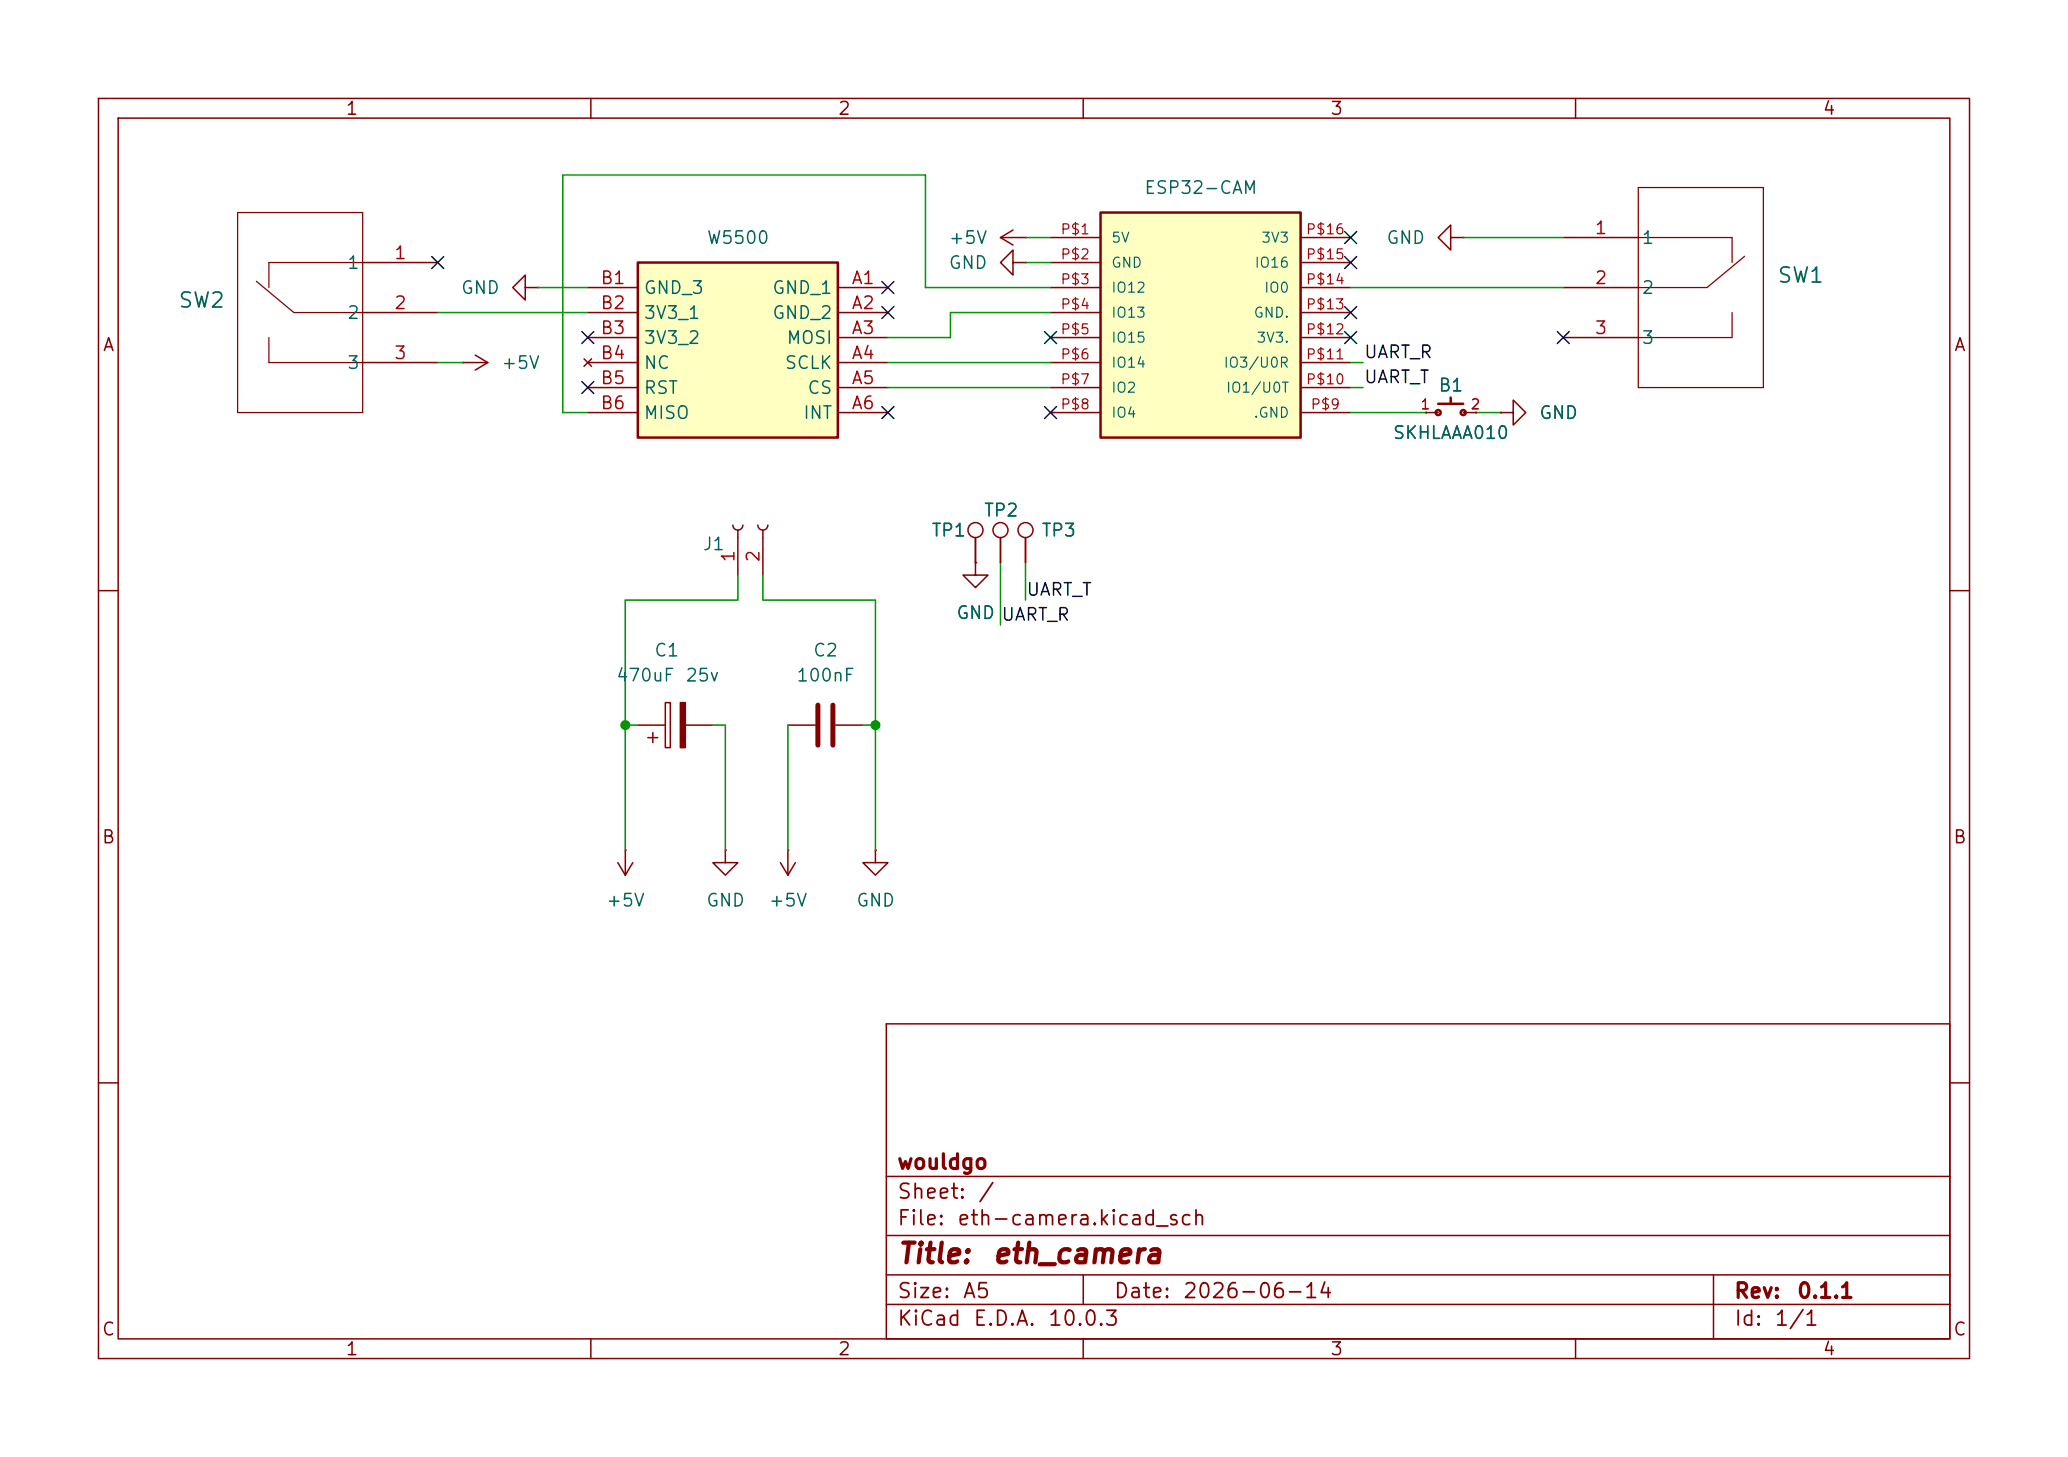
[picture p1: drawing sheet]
<svg xmlns="http://www.w3.org/2000/svg" width="210mm" height="148mm" viewBox="0 0 210 148" stroke-linecap="round" stroke-linejoin="round" font-family="sans-serif">
<g fill="none" stroke="#840000" stroke-width=".15">
<path d="M10 10h190v128h-190zM12 12h186v124h-186zM60 10v2M110 10v2M160 10v2M36.8 26.7h7.6M36.8 31.8h7.6M36.8 36.8h7.6M47 36.8h.1M47 36.8h2.5M48.3 36.1l1.2 .7M49.5 36.8l-1.2 .8"/>
<path d="M53.3 29.2v1.3l-1.2-1.3 1.2-1.3v1.3h1.3M54.6 29.2h.1M147.3 24.1v-1.2l-1.3 1.2 1.3 1.3v-1.3h1.3M148.6 24.1h.1M158.7 24.1h7.7M158.7 29.2h7.7M158.7 34.3h7.7M10 60h2M198 60h2M79.2 87.6l.8 1.3M80 86.4h.1M80 86.4v2.5"/>
<path d="M80.8 87.6l-.8 1.3M10 110h2M90 104h108v32h-108zM90 119.5h108M198 110h2M60 136v2M90 132.5h108M90 129.5h108M90 125.5h108M110 136v2M110 129.5v3M160 136v2"/>
<path d="M174 129.5v6.5"/>
</g>
<path d="M166.4 19.1h12.7v20.3h-12.7zM24.1 21.6h12.7v20.3h-12.7zM26 28.6l3.8 3.2h7M27.3 34.3v2.5h9.5M36.8 26.7h-9.5v2.5M166.4 24.1h9.5v2.6M175.9 31.8v2.5h-9.5M177.2 26l-3.8 3.2h-7" fill="none" stroke="#840000" stroke-width=".13"/>
<path d="M64.8 26.7h20.3v17.8h-20.3z" fill="#ffffc2"/>
<path d="M64.8 26.7h20.3v17.8h-20.3z" fill="none" stroke="#840000" stroke-width=".25"/>
<g fill="none" stroke="#840000" stroke-width=".15">
<path d="M59.3 36.4l.8 .8M59.7 29.2h5.1M59.7 31.8h5.1M59.7 34.3h5.1M59.7 36.8h5.1M59.7 39.4h5.1M60.1 36.4l-.8 .8M85.1 29.2h5.1M85.1 31.8h5.1M85.1 34.3h5.1M85.1 36.8h5.1M85.1 39.4h5.1"/>
<path d="M59.7 41.9h5.1M85.1 41.9h5.1M99.1 57.2v1.2h1.2l-1.2 1.3-1.3-1.3h1.3M99.1 57.2h.1M101.6 54.6v2.6M104.1 54.6v2.6M152.4 41.9h1.3v-1.3l1.2 1.3-1.2 1.3v-1.3M152.4 41.9h.1M64.8 73.7h2.8M65.8 74.9h1M66.3 74.4v1M67.6 71.4h.5v4.5h-.5z"/>
<path d="M69.6 73.7h2.8M62.7 87.6l.8 1.3M63.5 86.4h.1M63.5 86.4v2.5M64.3 87.6l-.8 1.3M88.9 86.4v1.2h1.3l-1.3 1.3-1.3-1.3h1.3M88.9 86.4h.1"/>
<circle cx="101.6" cy="53.8" r=".76"/>
<circle cx="104.1" cy="53.8" r=".76"/>
</g>
<path d="M69.1 71.4h.5v4.5h-.5z" fill="#840000" stroke="#840000" stroke-width=".15"/>
<path d="M111.8 21.6h20.3v22.9h-20.3z" fill="#ffffc2"/>
<g fill="none" stroke="#840000" stroke-width=".25">
<path d="M111.8 21.6h20.3v22.9h-20.3zM146 41h2.6M147.3 40.4v.6"/>
<circle cx="146" cy="41.9" r=".25"/>
<circle cx="148.6" cy="41.9" r=".25"/>
</g>
<g fill="none" stroke="#840000" stroke-width=".15">
<path d="M101.6 24.1h2.5M101.6 24.1l1.3 .8M102.9 26.7v-1.3l-1.3 1.3 1.3 1.2v-1.2h1.2M102.9 23.4l-1.3 .7M104.1 26.7h.1M104.1 24.1h.1M106.7 24.1h5.1M106.7 26.7h5.1M106.7 29.2h5.1M106.7 31.8h5.1M106.7 34.3h5.1M106.7 36.8h5.1"/>
<path d="M106.7 39.4h5.1M132.1 24.1h5.1M132.1 26.7h5.1M132.1 29.2h5.1M132.1 31.8h5.1M132.1 34.3h5.1M132.1 36.8h5.1M132.1 39.4h5.1M74.4 53.3a.51 .51 0 0 0 .5 .5 .51 .51 0 0 0 .5-.5M74.9 53.8v4.6M77 53.3a.51 .51 0 0 0 .5 .5 .51 .51 0 0 0 .5-.5M77.5 53.8v4.6"/>
<path d="M99.1 57.2h.1M99.1 54.6v2.6M101.6 54.6v2.6M104.1 54.6v2.6M106.7 41.9h5.1M132.1 41.9h5.1M144.8 41.9h.1M144.8 41.9h1.2M148.6 41.9h1.3M149.9 41.9h.1M152.4 41.9h.1M80 73.7h2.8"/>
<path d="M84.8 73.7h2.8M73.7 86.4v1.2h1.2l-1.2 1.3-1.3-1.3h1.3M73.7 86.4h.1"/>
<circle cx="99.1" cy="53.8" r=".76"/>
</g>
<path d="M83.1 71.6v4.1M84.6 71.6v4.1" fill="none" stroke="#840000" stroke-width=".51"/>
<g fill="none" stroke="#009600" stroke-width=".15">
<path d="M44.4 31.8h15.3M44.4 36.8h2.6M54.6 29.2h5.1M90.2 39.4h16.5M90.2 36.8h16.5M104.1 24.1h2.6M104.1 26.7h2.6M106.7 29.2h-12.7v-11.4h-36.9v24.1h2.6M106.7 31.8h-10.2v2.5h-6.3M137.2 39.4h1.2M137.2 29.2h21.5M137.2 36.8h1.2"/>
<path d="M148.6 24.1h10.1M74.9 58.4v2.6h-11.4v25.4M77.5 58.4v2.6h11.4v25.4M101.6 57.2v6.3M104.1 57.2v3.8M137.2 41.9h7.6M149.9 41.9h2.5M63.5 73.7h1.3M72.4 73.7h1.3v12.7M80 73.7v12.7M87.6 73.7h1.3"/>
</g>
<g fill="none" stroke="#000084" stroke-width=".15">
<path d="M43.8 26.1l1.3 1.2M45.1 26.1l-1.3 1.2M59.1 38.8l1.2 1.2M59.1 33.7l1.2 1.2M60.3 38.8l-1.2 1.2M60.3 33.7l-1.2 1.2M89.6 31.1l1.2 1.3M89.6 28.6l1.2 1.2M90.8 31.1l-1.2 1.3M90.8 28.6l-1.2 1.2M106.1 33.7l1.2 1.2M107.3 33.7l-1.2 1.2"/>
<path d="M136.6 33.7l1.2 1.2M136.6 23.5l1.2 1.2M136.6 31.1l1.2 1.3M136.6 26.1l1.2 1.2M137.8 33.7l-1.2 1.2M137.8 23.5l-1.2 1.2M137.8 31.1l-1.2 1.3M137.8 26.1l-1.2 1.2M158.1 33.7l1.3 1.2M159.4 33.7l-1.3 1.2M89.6 41.3l1.2 1.2M90.8 41.3l-1.2 1.2"/>
<path d="M106.1 41.3l1.2 1.2M107.3 41.3l-1.2 1.2"/>
</g>
<g fill="#009600" stroke="#009600" stroke-width=".1">
<circle cx="88.9" cy="73.7" r=".46"/>
<circle cx="63.5" cy="73.7" r=".46"/>
</g>
<g font-size="2" fill="#840000">
<text x="91" y="128.8">Title:</text>
<text x="100.7" y="128.8">eth_camera</text>
</g>
<g font-size="1.5" fill="#006464">
<text x="180.4" y="29.1">SW1</text>
<text x="18" y="31.6">SW2</text>
</g>
<g font-size="1.5" fill="#840000">
<text x="91" y="119.2">wouldgo</text>
<text x="91" y="124.9">File:</text>
<text x="91" y="122.2">Sheet:</text>
<text x="97.1" y="124.9">eth-camera.kicad_sch</text>
<text x="99.2" y="122.2">/</text>
<text x="91" y="135.1">KiCad</text>
<text x="91" y="132.3">Size:</text>
<text x="97.7" y="132.3">A5</text>
<text x="98.7" y="135.1">E.D.A.</text>
<text x="106.3" y="135.1">10.0.3</text>
<text x="113" y="132.3">Date:</text>
<text x="120" y="132.3">2026-06-14</text>
<text x="176" y="132.3">Rev:</text>
<text x="176" y="135.1">Id:</text>
<text x="180.1" y="135.1">1/1</text>
<text x="182.4" y="132.3">0.1.1</text>
</g>
<g font-size="1.3" fill="#840000">
<text x="35" y="12">1</text>
<text x="85" y="12">2</text>
<text x="135" y="12">3</text>
<text x="185" y="12">4</text>
<text x="10.3" y="36">A</text>
<text x="198.4" y="36">A</text>
<text x="10.3" y="86">B</text>
<text x="198.3" y="86">B</text>
<text x="10.3" y="136">C</text>
<text x="198.3" y="136">C</text>
<text x="35" y="138">1</text>
<text x="85" y="138">2</text>
<text x="135" y="138">3</text>
<text x="185" y="138">4</text>
</g>
<g font-size="1.3" fill="#006464">
<text x="116.1" y="20">ESP32-CAM</text>
<text x="35.2" y="27.6">1</text>
<text x="71.7" y="25.1">W5500</text>
<text x="96.2" y="27.6">GND</text>
<text x="96.2" y="25.1">+5V</text>
<text x="140.7" y="25.1">GND</text>
<text x="166.6" y="25.1">1</text>
<text x="35.2" y="32.7">2</text>
<text x="46.7" y="30.2">GND</text>
<text x="65.3" y="30.2">GND_3</text>
<text x="65.3" y="32.7">3V3_1</text>
<text x="65.3" y="35.3">3V3_2</text>
<text x="78.3" y="30.2">GND_1</text>
<text x="78.3" y="32.7">GND_2</text>
<text x="79.8" y="35.3">MOSI</text>
<text x="166.6" y="30.2">2</text>
<text x="166.6" y="35.3">3</text>
<text x="35.2" y="37.8">3</text>
<text x="50.8" y="37.8">+5V</text>
<text x="65.3" y="37.8">NC</text>
<text x="65.3" y="40.3">RST</text>
<text x="79.6" y="37.8">SCLK</text>
<text x="81.9" y="40.3">CS</text>
<text x="146" y="40.1">B1</text>
<text x="65.3" y="42.9">MISO</text>
<text x="81.5" y="42.9">INT</text>
<text x="141.4" y="44.9">SKHLAAA010</text>
<text x="156.2" y="42.9">GND</text>
<text x="99.8" y="52.8">TP2</text>
<text x="71.3" y="56.2">J1</text>
<text x="94.5" y="54.8">TP1</text>
<text x="105.7" y="54.8">TP3</text>
<text x="97" y="63.2">GND</text>
<text x="62.5" y="69.6">470uF</text>
<text x="66.3" y="67">C1</text>
<text x="69.5" y="69.6">25v</text>
<text x="80.8" y="69.6">100nF</text>
<text x="82.5" y="67">C2</text>
<text x="61.5" y="92.4">+5V</text>
<text x="71.6" y="92.4">GND</text>
<text x="78" y="92.4">+5V</text>
<text x="86.9" y="92.4">GND</text>
</g>
<g font-size="1.3" fill="#a90000">
<text x="39.9" y="26.6">1</text>
<text x="60.9" y="29.2">B1</text>
<text x="86.4" y="29.2">A1</text>
<text x="161.9" y="24.1">1</text>
<text x="161.9" y="29.2">2</text>
<text x="39.9" y="31.7">2</text>
<text x="60.9" y="31.7">B2</text>
<text x="60.9" y="34.3">B3</text>
<text x="86.4" y="31.7">A2</text>
<text x="86.4" y="34.3">A3</text>
<text x="161.9" y="34.3">3</text>
<text x="39.9" y="36.8">3</text>
<text x="60.9" y="36.8">B4</text>
<text x="60.9" y="39.3">B5</text>
<text x="60.9" y="41.9">B6</text>
<text x="86.4" y="36.8">A4</text>
<text x="86.4" y="39.3">A5</text>
<text x="86.4" y="41.9">A6</text>
<text x="74.9" y="57.2" transform="rotate(-90 74.9 57.2)">1</text>
<text x="77.4" y="57.2" transform="rotate(-90 77.4 57.2)">2</text>
</g>
<g font-size="1.3" fill="#0f0f0f">
<text x="138.4" y="39.2">UART_T</text>
<text x="138.4" y="36.7">UART_R</text>
<text x="101.6" y="63.4">UART_R</text>
<text x="104.1" y="60.8">UART_T</text>
</g>
<g font-size="1" fill="#a90000">
<text x="107.6" y="24.1">P$1</text>
<text x="107.6" y="26.6">P$2</text>
<text x="107.6" y="29.1">P$3</text>
<text x="132.5" y="29.1">P$14</text>
<text x="132.5" y="26.6">P$15</text>
<text x="132.5" y="24.1">P$16</text>
<text x="107.6" y="31.7">P$4</text>
<text x="107.6" y="34.2">P$5</text>
<text x="132.5" y="34.2">P$12</text>
<text x="132.5" y="31.7">P$13</text>
<text x="107.6" y="36.8">P$6</text>
<text x="107.6" y="39.3">P$7</text>
<text x="107.6" y="41.8">P$8</text>
<text x="132.5" y="39.3">P$10</text>
<text x="132.5" y="36.8">P$11</text>
<text x="133" y="41.8">P$9</text>
<text x="144.2" y="41.8">1</text>
<text x="149.2" y="41.8">2</text>
</g>
<g font-size="1" fill="#006464">
<text x="112.8" y="24.9">5V</text>
<text x="112.8" y="27.4">GND</text>
<text x="112.8" y="30">IO12</text>
<text x="127.3" y="27.4">IO16</text>
<text x="128" y="24.9">3V3</text>
<text x="128.3" y="30">IO0</text>
<text x="112.8" y="32.5">IO13</text>
<text x="112.8" y="35.1">IO15</text>
<text x="127.2" y="32.5">GND.</text>
<text x="127.5" y="35.1">3V3.</text>
<text x="112.8" y="37.6">IO14</text>
<text x="112.8" y="40.1">IO2</text>
<text x="124.2" y="37.6">IO3/U0R</text>
<text x="124.4" y="40.1">IO1/U0T</text>
<text x="112.8" y="42.7">IO4</text>
<text x="127.2" y="42.7">.GND</text>
</g>
</svg>
